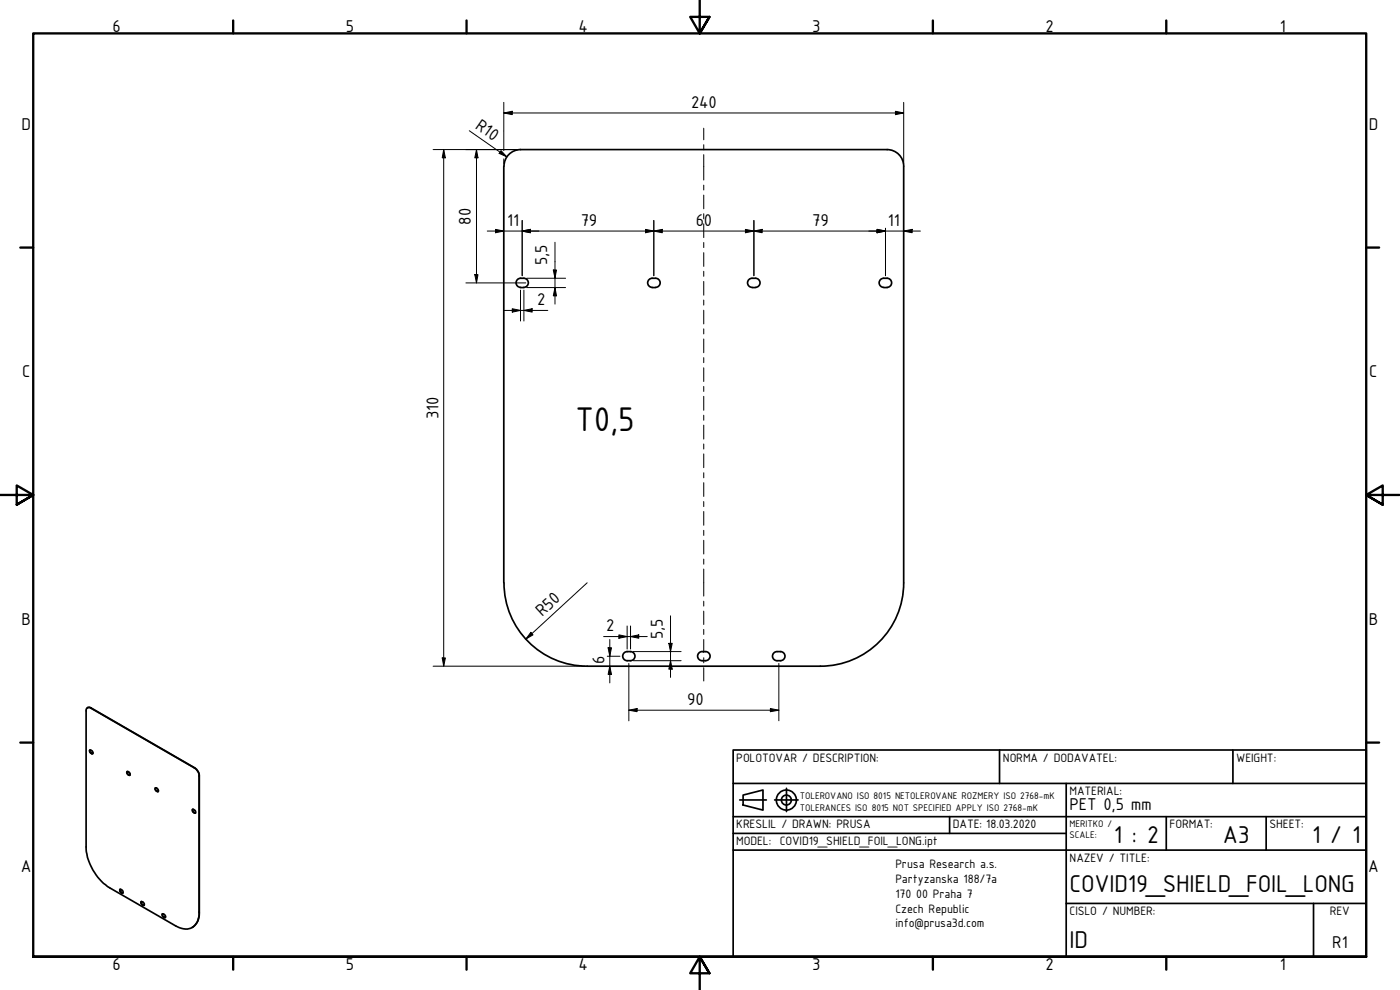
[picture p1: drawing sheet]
<svg xmlns="http://www.w3.org/2000/svg" width="420mm" height="297mm" viewBox="0 0 420 297" stroke-linecap="round" stroke-linejoin="round" font-family="sans-serif">
<g fill="none" stroke="#000" stroke-width=".51">
<path d="M151.2 49.9v125M266.2 44.9a5 5 0 0 1 5 5v125a25 25 0 0 1-25 25h-70a25 25 0 0 1-24.9-25M266.3 44.9h-110.1a5 5 0 0 0-4.9 5M156.2 86.3h1M157.2 83.5a1.37 1.37 0 0 1 1.4 1.4 1.37 1.37 0 0 1-1.4 1.3M157.2 83.5a1.83 1.83 0 0 0-2.3 .9 1.37 1.37 0 0 0 1.3 1.8M195.7 83.5a1.87 1.87 0 0 1 2.4 .9 1.37 1.37 0 0 1-1.3 1.8M195.7 86.3h1M195.7 83.5a1.37 1.37 0 0 0-1.3 1.4 1.37 1.37 0 0 0 1.3 1.3M225.7 83.5a1.37 1.37 0 0 0-1.4 1.4 1.37 1.37 0 0 0 1.4 1.3M225.7 83.5h1M225.7 86.3h1"/>
<path d="M226.7 83.5a1.37 1.37 0 0 1 1.4 1.4 1.37 1.37 0 0 1-1.4 1.3M265.2 86.3h1.1M266.2 83.5a1.37 1.37 0 0 1 1.4 1.4 1.37 1.37 0 0 1-1.4 1.3M266.3 83.5a1.87 1.87 0 0 0-2.4 .9 1.37 1.37 0 0 0 1.3 1.8M187.1 196.1a2.02 2.02 0 0 1 3.5 .8 1.37 1.37 0 0 1-1.4 1.3 1.83 1.83 0 0 1-2.2-.9zM209.6 196.1a2.22 2.22 0 0 1 3.4 .3 1.37 1.37 0 0 1-1.3 1.8 1.83 1.83 0 0 1-2.3-.9zM233.2 195.5a1.37 1.37 0 0 0-1.4 1.4 1.37 1.37 0 0 0 1.4 1.3M233.2 195.5a1.83 1.83 0 0 1 2.3 .9 1.37 1.37 0 0 1-1.3 1.8h-1M26.2 212.3l1 .2 31.2 17.9a2.81 2.81 0 0 1 1.4 2.4v40.9a4.3 4.3 0 0 1-4.1 5.1l-1.8-.4-1.2-.6-19.8-11.4a15.6 15.6 0 0 1-7.1-12.3v-41.1zM26.2 212.3h.1M26.3 212.3l.5-.1 .5 .2 31.1 18a3 3 0 0 1 1.4 2.4v40.9a4.7 4.7 0 0 1-2.1 4.5M26.9 225.1a.74 .74 0 0 1 .8 .3 .74 .74 0 0 1 0 .8 .89 .89 0 0 1-.8-1.1z"/>
<path d="M27 225a.84 .84 0 0 0 .8 1.1M38.1 231.6a.7 .7 0 0 1 .8 .2 .7 .7 0 0 1 0 .8 .89 .89 0 0 1-.8-1zM38.2 231.5a.89 .89 0 0 0 .8 1.1M46.5 236.5a.68 .68 0 0 1 .9 .2 .68 .68 0 0 1-.1 .8 .96 .96 0 0 1-.8-1zM46.7 236.4a.84 .84 0 0 0 .8 1.1M57.7 242.9a.68 .68 0 0 1 .8 .2 .68 .68 0 0 1 0 .9 .96 .96 0 0 1-.8-1.1zM57.8 242.8a.91 .91 0 0 0 .9 1.2M35.9 266.9a.68 .68 0 0 1 .9 .2 .68 .68 0 0 1-.1 .9 .96 .96 0 0 1-.8-1.1zM36.1 266.8a.91 .91 0 0 0 .8 1.2M42.3 270.6a.79 .79 0 0 1 .9 1 .99 .99 0 0 1-.9-1zM42.4 270.5a.91 .91 0 0 0 .8 1.1M48.7 274.2a.74 .74 0 0 1 .8 .3 .74 .74 0 0 1 0 .8 .89 .89 0 0 1-.8-1.1z"/>
<path d="M48.8 274.2a.84 .84 0 0 0 .8 1.1"/>
</g>
<g fill="none" stroke="#000" stroke-width=".38">
<path d="M27.3 212.4l-.1 .1M27.3 225.9l-.1 .1M27.5 226.1h.1M38.4 232.4h.1M38.8 232.5l-.1 .1M47 237.3h-.1M47.2 237.4v.1M58.4 230.4h.1M59.8 232.8h.1M58.2 243.7l-.1 .1M58.4 243.9v.1M36.4 267.7l-.1 .1"/>
<path d="M36.6 267.9v.1M42.7 271.4h.1M43 271.6h-.1M49.1 275.1h-.1M49.3 275.3h.1M59.8 273.7h.1"/>
</g>
<g fill="none" stroke="#000" stroke-width=".7">
<path d="M70 6.1v3.9M140 6.1v3.9M210 0v10l-2.9-4.9h5.8l-2.9 4.9 2.9-4.9M280 6.1v3.9M350 6.1v3.9M6.1 74.3h3.9M410 74.3h3.9M0 148.5h10l-5-2.8v5.7l5-2.9-5 2.9M420 148.5h-10l5-2.8v5.7l-5-2.9 5 2.9M6.1 222.8h3.9M410 222.8h3.9M10 287.1v-277.1h400v277.1h-400h400"/>
<path d="M70 287.1v3.8M140 287.1v3.8M212.9 292l-2.9-4.9 2.9 4.9h-5.8l2.9-4.9v9.9M280 287.1v3.8M350 287.1v3.8"/>
</g>
<!-- layer: Nadpis (ISO) -->
<g fill="none" stroke="#000" stroke-width=".51">
<path d="M220 235.1h190v52h-190v-62.1h190v10.1M223 238.6l6-1.6v6.1l-6-1.6zM236 236.5v7M300 225v10.1M320 235.1v52M370 225v10.1M220 255.1h190M220 250h100M220 245h190M222 240h8M232.5 240h7M285 245v5"/>
<path d="M350 245v10.1M380 245v10.1M320 271.1h90M394.2 271.1v16"/>
<circle cx="236" cy="240" r="3"/>
<circle cx="236" cy="240" r="1.49"/>
</g>
<g fill="none" stroke="#000" stroke-width=".3">
<path d="M140.8 39.2l11.3 7.8M151.2 33.9l2.5-.5v1zM151.2 33.9h120M151.2 30.7v8.5M151.2 39.4v5.8M268.7 33.4l2.5 .5-2.5 .5zM271.2 30.7v18.4M130 44.9h25.4M133.2 44.9l.5 2.5h-1zM133.2 44.9v155M143 44.9l.4 2.5h-.9zM143 44.9v40"/>
<path d="M150.4 45.2l1.7 1.8-2.3-1zM151.2 47.7v1.4M146.2 69.3h130M148.7 68.8l2.5 .5-2.5 .5zM156.7 69.3l2.5-.5v1zM156.7 66.2v16.5M166.6 72.7v18.5M193.7 68.8l2.5 .5-2.5 .5zM196.2 69.3l2.6-.5v1zM196.2 66.2v16.5M223.7 68.8l2.6 .5-2.6 .5zM226.3 69.3l2.4-.5v1z"/>
<path d="M226.3 66.2v16.5M263.2 68.8l2.5 .5-2.5 .5zM265.7 68.5v14.2M271.2 69.3l2.5-.5v1zM139.8 84.9h18M142.5 82.4h.9l-.4 2.5zM151.2 93.1h13.2M153.7 92.6l2.5 .5-2.5 .5zM156.2 87v9.3M157.2 93.1l2.5-.5v1zM157.2 87v9.3M158.1 83.5h11.6"/>
<path d="M158.1 86.3h11.6M166.1 81h.9l-.4 2.5zM166.6 86.3l.4 2.5h-.9zM176.2 174.9l-18.4 16.9M130 199.9h45.5M132.7 197.4h1l-.5 2.5zM159.3 189.7l.7 .8-2.2 1.3zM181.2 191h13M182.2 196.9h3.9M182.5 194.4h1l-.5 2.5zM183 199.9l.5 2.5h-1zM183 191.9v13"/>
<path d="M185.7 190.5l2.5 .5-2.5 .5zM188.2 187.8v6.9M188.7 199.1v17.2M189.2 191l2.5-.5v1zM189.2 187.8v6.9M190.1 195.5h14.3M190.1 198.2h14.3M200.7 193h1l-.5 2.5zM201.2 198.2l.5 2.6h-1zM201.2 184.8v18.4M233.7 199.1v17.2M188.7 213.1l2.5-.5v.9z"/>
<path d="M188.7 213.1h45M231.2 212.6l2.5 .5-2.5 .4z"/>
</g>
<g fill="#000">
<path d="M151.2 33.9l2.5-.5v1z" fill-rule="evenodd"/>
<path d="M268.7 33.4l2.5 .5-2.5 .5z" fill-rule="evenodd"/>
<path d="M133.2 44.9l.5 2.5h-1z" fill-rule="evenodd"/>
<path d="M143 44.9l.4 2.5h-.9z" fill-rule="evenodd"/>
<path d="M150.4 45.2l1.7 1.8-2.3-1z" fill-rule="evenodd"/>
<path d="M148.7 68.8l2.5 .5-2.5 .5z" fill-rule="evenodd"/>
<path d="M156.7 69.3l2.5-.5v1z" fill-rule="evenodd"/>
<path d="M156.7 69.3l2.5-.5v1z" fill-rule="evenodd"/>
<path d="M193.7 68.8l2.5 .5-2.5 .5z" fill-rule="evenodd"/>
<path d="M196.2 69.3l2.6-.5v1z" fill-rule="evenodd"/>
<path d="M223.7 68.8l2.6 .5-2.6 .5z" fill-rule="evenodd"/>
<path d="M226.3 69.3l2.4-.5v1z" fill-rule="evenodd"/>
<path d="M263.2 68.8l2.5 .5-2.5 .5z" fill-rule="evenodd"/>
<path d="M263.2 68.8l2.5 .5-2.5 .5z" fill-rule="evenodd"/>
<path d="M271.2 69.3l2.5-.5v1z" fill-rule="evenodd"/>
<path d="M142.5 82.4h.9l-.4 2.5z" fill-rule="evenodd"/>
<path d="M153.7 92.6l2.5 .5-2.5 .5z" fill-rule="evenodd"/>
<path d="M157.2 93.1l2.5-.5v1z" fill-rule="evenodd"/>
<path d="M166.1 81h.9l-.4 2.5z" fill-rule="evenodd"/>
<path d="M166.6 86.3l.4 2.5h-.9z" fill-rule="evenodd"/>
<path d="M132.7 197.4h1l-.5 2.5z" fill-rule="evenodd"/>
<path d="M159.3 189.7l.7 .8-2.2 1.3z" fill-rule="evenodd"/>
<path d="M182.5 194.4h1l-.5 2.5z" fill-rule="evenodd"/>
<path d="M185.7 190.5l2.5 .5-2.5 .5z" fill-rule="evenodd"/>
<path d="M189.2 191l2.5-.5v1z" fill-rule="evenodd"/>
<path d="M200.7 193h1l-.5 2.5z" fill-rule="evenodd"/>
<path d="M183 199.9l.5 2.5h-1z" fill-rule="evenodd"/>
<path d="M188.7 213.1l2.5-.5v.9z" fill-rule="evenodd"/>
<path d="M201.2 198.2l.5 2.6h-1z" fill-rule="evenodd"/>
<path d="M231.2 212.6l2.5 .5-2.5 .4z" fill-rule="evenodd"/>
</g>
<!-- layer: Osa (ISO) -->
<g fill="none" stroke="#000" stroke-width=".3">
<path d="M211.2 38.5v3.5M211.2 43.4v1.5M211.2 46.4v7.6M211.2 55.5v1.5M211.2 58.5v4.2M211.2 64.1v1.5M211.2 67.2v4.1M211.2 72.8v1.5M211.2 75.8v4.1M211.2 81.4v1.5M211.2 84.4v4.2M211.2 90v1.6"/>
<path d="M211.2 93.1v4.1M211.2 98.7v1.5M211.2 101.7v4.1M211.2 107.3v1.5M211.2 110.3v4.2M211.2 115.9v1.6M211.2 118.9v4.2M211.2 124.6v1.5M211.2 127.6v4.1M211.2 133.2v1.5M211.2 136.2v4.1M211.2 141.8v1.6"/>
<path d="M211.2 144.8v4.2M211.2 150.5v1.5M211.2 153.5v4.1M211.2 159.1v1.5M211.2 162.1v4.1M211.2 167.8v1.5M211.2 170.7v8.2M211.2 180.4v1.4M211.2 183.4v4M211.2 188.8v1.6M211.2 191.9v3.9M211.2 197.3v1.6"/>
<path d="M211.2 200.3v4"/>
</g>
<text font-size="11" x="172.6" y="129.3">T0,5</text>
<g font-size="7.9">
<text x="334.3" y="253">1 : 2</text>
<text x="367" y="253">A3</text>
<text x="393.8" y="253">1 / 1</text>
<text x="321" y="267.8">COVID19_SHIELD_FOIL_LONG</text>
<text x="321" y="284.5">ID</text>
</g>
<g font-size="5.5">
<text x="33.8" y="9.6">6</text>
<text x="103.8" y="9.6">5</text>
<text x="173.6" y="9.6">4</text>
<text x="243.8" y="9.6">3</text>
<text x="313.8" y="9.6">2</text>
<text x="384.1" y="9.6">1</text>
<text x="207.4" y="32.3">240</text>
<text x="6.5" y="38.9">D</text>
<text x="142.4" y="38.4" transform="rotate(35 142.4 38.4)">R10</text>
<text x="410.8" y="38.9">D</text>
<text x="141.4" y="67.4" transform="rotate(-90 141.4 67.4)">80</text>
<text x="152.2" y="67.7">11</text>
<text x="174.3" y="67.7">79</text>
<text x="208.8" y="67.7">6</text>
<text x="211.2" y="67.7">0</text>
<text x="243.8" y="67.7">79</text>
<text x="266.4" y="67.7">11</text>
<text x="164.2" y="79.6" transform="rotate(-90 164.2 79.6)">5,5</text>
<text x="161.2" y="91.6">2</text>
<text x="6.6" y="113.1">C</text>
<text x="410.9" y="113.1">C</text>
<text x="131.6" y="125.7" transform="rotate(-90 131.6 125.7)">310</text>
<text x="162.8" y="185.1" transform="rotate(-43 162.8 185.1)">R50</text>
<text x="6.5" y="187.4">B</text>
<text x="181.9" y="189.4">2</text>
<text x="198.9" y="191.7" transform="rotate(-90 198.9 191.7)">5,5</text>
<text x="410.8" y="187.4">B</text>
<text x="181.4" y="199.1" transform="rotate(-90 181.4 199.1)">6</text>
<text x="206.2" y="211.4">90</text>
<text x="321" y="243.1">PET 0,5 mm</text>
<text x="6.3" y="261.7">A</text>
<text x="410.6" y="261.7">A</text>
<text x="399.8" y="284.5">R1</text>
<text x="33.8" y="290.9">6</text>
<text x="103.8" y="290.9">5</text>
<text x="173.6" y="290.9">4</text>
<text x="243.8" y="290.9">3</text>
<text x="313.8" y="290.9">2</text>
<text x="384.1" y="290.9">1</text>
</g>
<g font-size="3.9">
<text x="221" y="228.5">POLOTOVAR / DESCRIPTION:</text>
<text x="301" y="228.5">NORMA / DODAVATEL:</text>
<text x="371" y="228.5">WEIGHT:</text>
<text x="321" y="238.6">MATERIAL:</text>
<text x="221" y="248.5">KRESLIL / DRAWN: PRUSA</text>
<text x="286" y="248.5">DATE: 18.03.2020</text>
<text x="351" y="248.5">FORMAT:</text>
<text x="381" y="248.5">SHEET:</text>
<text x="221" y="253.5">MODEL: COVID19_SHIELD_FOIL_LONG.ipt</text>
<text x="268.7" y="260.5">Prusa Research a.s.</text>
<text x="321" y="258.6">NAZEV / TITLE:</text>
<text x="268.7" y="264.9">Partyzanska 188/7a</text>
<text x="268.7" y="269.4">170</text>
<text x="275" y="269.4">00 Praha 7</text>
<text x="268.7" y="273.8">Czech Republic</text>
<text x="321" y="274.6">CISLO / NUMBER:</text>
<text x="399.1" y="274.6">REV</text>
<text x="268.7" y="278.2">info@prusa3d.com</text>
</g>
<g font-size="3.1">
<text x="240" y="239.6">TOLEROVANO ISO 8015 NETOLEROVANE ROZMERY ISO 2768-mK</text>
<text x="240" y="243.2">TOLERANCES ISO 8015 NOT SPECIFIED APPLY ISO 2768-mK</text>
<text x="321" y="248">MERITKO /</text>
<text x="321" y="251.6">SCALE:</text>
</g>
</svg>
